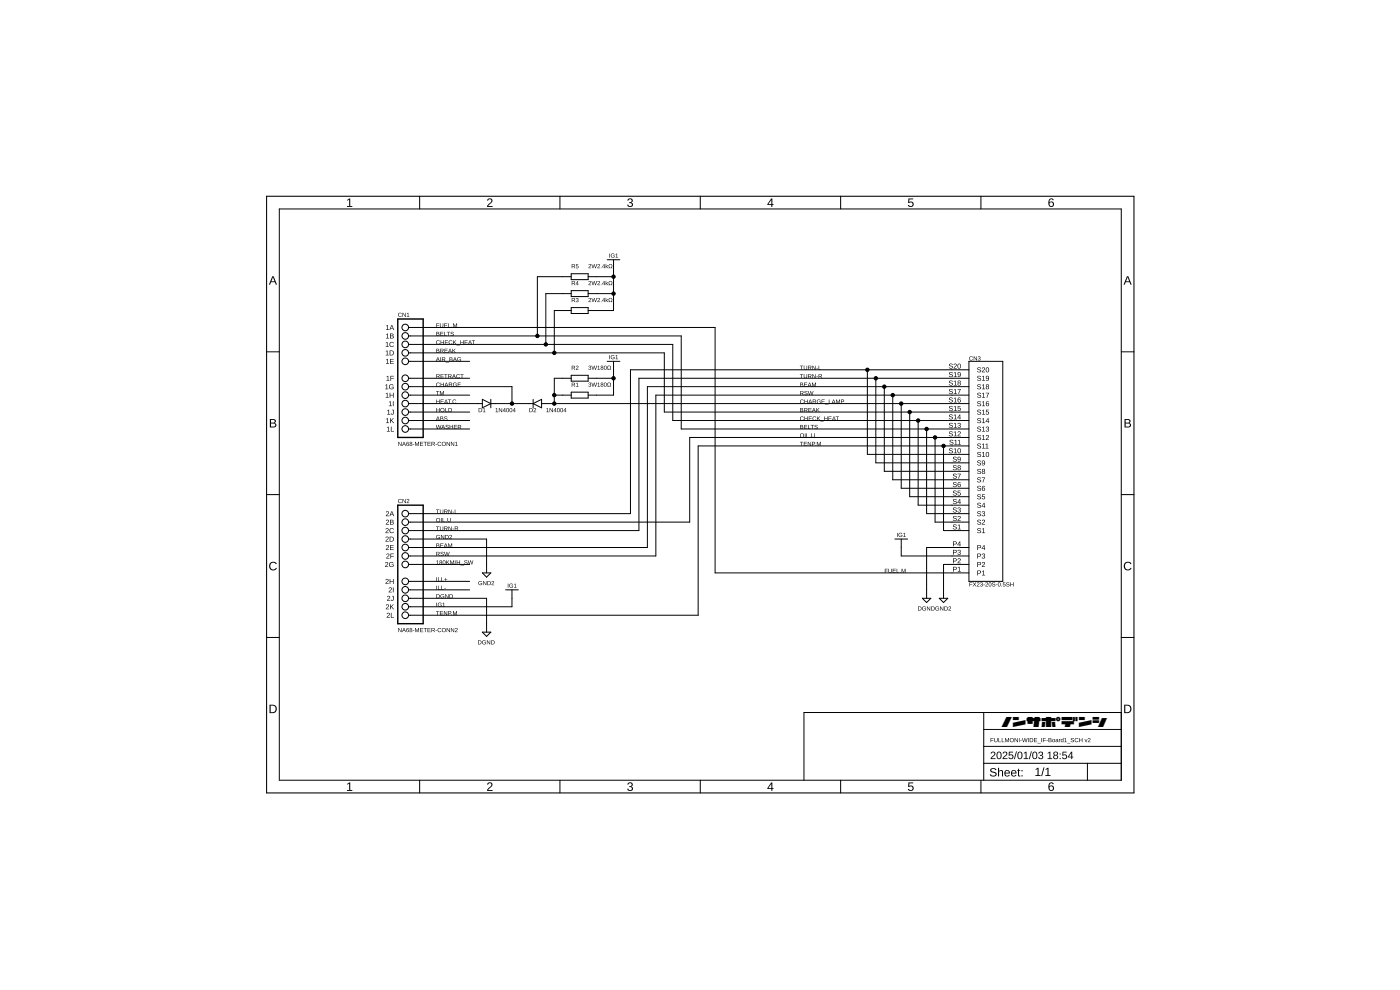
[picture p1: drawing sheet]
<?xml version="1.0" encoding="utf-8"?>
<!DOCTYPE eagle SYSTEM "eagle.dtd">
<eagle version="9.7.0">
<drawing>
<settings>
<setting alwaysvectorfont="no"/>
<setting verticaltext="up"/>
</settings>
<grid distance="0.1" unitdist="inch" unit="inch" style="lines" multiple="1" display="yes" altdistance="0.01" altunitdist="inch" altunit="inch"/>
<schematic xreflabel="%F%N/%S.%C%R" xrefpart="/%S.%C%R">
<libraries>
<library name="ECADライブラリ">
<symbols>
<symbol name="NA68-METER-CONN1" library_locally_modified="yes">
<wire x1="-6.35" y1="-17.78" x2="1.27" y2="-17.78" width="0.4064" layer="94"/>
<wire x1="1.27" y1="-17.78" x2="1.27" y2="17.78" width="0.4064" layer="94"/>
<wire x1="1.27" y1="17.78" x2="-6.35" y2="17.78" width="0.4064" layer="94"/>
<wire x1="-6.35" y1="17.78" x2="-6.35" y2="-17.78" width="0.4064" layer="94"/>
<text x="-6.35" y="18.415" size="1.27" layer="95">&gt;NAME</text>
<text x="-6.35" y="-20.32" size="1.27" layer="96">&gt;VALUE</text>
<pin name="1A" x="-2.54" y="15.24" visible="pin" length="short" direction="pas" function="dot"/>
<pin name="1B" x="-2.54" y="12.7" visible="pin" length="short" direction="pas" function="dot"/>
<pin name="1C" x="-2.54" y="10.16" visible="pin" length="short" direction="pas" function="dot"/>
<pin name="1D" x="-2.54" y="7.62" visible="pin" length="short" direction="pas" function="dot"/>
<pin name="1E" x="-2.54" y="5.08" visible="pin" length="short" direction="pas" function="dot"/>
<pin name="1F" x="-2.54" y="0" visible="pin" length="short" direction="pas" function="dot"/>
<pin name="1G" x="-2.54" y="-2.54" visible="pin" length="short" direction="pas" function="dot"/>
<pin name="1H" x="-2.54" y="-5.08" visible="pin" length="short" direction="pas" function="dot"/>
<pin name="1I" x="-2.54" y="-7.62" visible="pin" length="short" direction="pas" function="dot"/>
<pin name="1J" x="-2.54" y="-10.16" visible="pin" length="short" direction="pas" function="dot"/>
<pin name="1K" x="-2.54" y="-12.7" visible="pin" length="short" direction="pas" function="dot"/>
<pin name="1L" x="-2.54" y="-15.24" visible="pin" length="short" direction="pas" function="dot"/>
</symbol>
<symbol name="NA68-METER-CONN2" library_locally_modified="yes">
<wire x1="-6.35" y1="-17.78" x2="1.27" y2="-17.78" width="0.4064" layer="94"/>
<wire x1="1.27" y1="-17.78" x2="1.27" y2="17.78" width="0.4064" layer="94"/>
<wire x1="1.27" y1="17.78" x2="-6.35" y2="17.78" width="0.4064" layer="94"/>
<wire x1="-6.35" y1="17.78" x2="-6.35" y2="-17.78" width="0.4064" layer="94"/>
<text x="-6.35" y="18.415" size="1.27" layer="95">&gt;NAME</text>
<text x="-6.35" y="-20.32" size="1.27" layer="96">&gt;VALUE</text>
<pin name="2A" x="-2.54" y="15.24" visible="pin" length="short" direction="pas" function="dot"/>
<pin name="2B" x="-2.54" y="12.7" visible="pin" length="short" direction="pas" function="dot"/>
<pin name="2C" x="-2.54" y="10.16" visible="pin" length="short" direction="pas" function="dot"/>
<pin name="2D" x="-2.54" y="7.62" visible="pin" length="short" direction="pas" function="dot"/>
<pin name="2E" x="-2.54" y="5.08" visible="pin" length="short" direction="pas" function="dot"/>
<pin name="2F" x="-2.54" y="2.54" visible="pin" length="short" direction="pas" function="dot"/>
<pin name="2G" x="-2.54" y="0" visible="pin" length="short" direction="pas" function="dot"/>
<pin name="2H" x="-2.54" y="-5.08" visible="pin" length="short" direction="pas" function="dot"/>
<pin name="2I" x="-2.54" y="-7.62" visible="pin" length="short" direction="pas" function="dot"/>
<pin name="2J" x="-2.54" y="-10.16" visible="pin" length="short" direction="pas" function="dot"/>
<pin name="2K" x="-2.54" y="-12.7" visible="pin" length="short" direction="pas" function="dot"/>
<pin name="2L" x="-2.54" y="-15.24" visible="pin" length="short" direction="pas" function="dot"/>
</symbol>
<symbol name="FX23-20S-0.5SH" library_locally_modified="yes">
<pin name="P1" x="-5.08" y="0" length="middle"/>
<pin name="P2" x="-5.08" y="-2.54" length="middle"/>
<pin name="P3" x="-5.08" y="-5.08" length="middle"/>
<pin name="P4" x="-5.08" y="-7.62" length="middle"/>
<pin name="S1" x="-5.08" y="-12.7" length="middle"/>
<pin name="S2" x="-5.08" y="-15.24" length="middle"/>
<pin name="S3" x="-5.08" y="-17.78" length="middle"/>
<pin name="S4" x="-5.08" y="-20.32" length="middle"/>
<pin name="S5" x="-5.08" y="-22.86" length="middle"/>
<pin name="S6" x="-5.08" y="-25.4" length="middle"/>
<pin name="S7" x="-5.08" y="-27.94" length="middle"/>
<pin name="S8" x="-5.08" y="-30.48" length="middle"/>
<pin name="S9" x="-5.08" y="-33.02" length="middle"/>
<pin name="S10" x="-5.08" y="-35.56" length="middle"/>
<pin name="S11" x="-5.08" y="-38.1" length="middle"/>
<pin name="S12" x="-5.08" y="-40.64" length="middle"/>
<pin name="S13" x="-5.08" y="-43.18" length="middle"/>
<pin name="S14" x="-5.08" y="-45.72" length="middle"/>
<pin name="S15" x="-5.08" y="-48.26" length="middle"/>
<pin name="S16" x="-5.08" y="-50.8" length="middle"/>
<pin name="S17" x="-5.08" y="-53.34" length="middle"/>
<pin name="S18" x="-5.08" y="-55.88" length="middle"/>
<pin name="S19" x="-5.08" y="-58.42" length="middle"/>
<pin name="S20" x="-5.08" y="-60.96" length="middle"/>
<wire x1="0" y1="2.54" x2="10.16" y2="2.54" width="0.2" layer="94"/>
<wire x1="10.16" y1="2.54" x2="10.16" y2="-63.5" width="0.2" layer="94"/>
<wire x1="10.16" y1="-63.5" x2="0" y2="-63.5" width="0.2" layer="94"/>
<wire x1="0" y1="-63.5" x2="0" y2="2.54" width="0.2" layer="94"/>
<text x="0" y="2.794" size="1.27" layer="95">&gt;NAME</text>
<text x="0" y="-65.024" size="1.27" layer="96">&gt;VALUE</text>
</symbol>
<symbol name="D" locally_modified="yes" library_locally_modified="yes">
<wire x1="-1.27" y1="-1.27" x2="1.27" y2="0" width="0.254" layer="94"/>
<wire x1="1.27" y1="0" x2="-1.27" y2="1.27" width="0.254" layer="94"/>
<wire x1="1.27" y1="1.27" x2="1.27" y2="0" width="0.254" layer="94"/>
<wire x1="-1.27" y1="1.27" x2="-1.27" y2="0" width="0.254" layer="94"/>
<wire x1="-1.27" y1="0" x2="-1.27" y2="-1.27" width="0.254" layer="94"/>
<wire x1="1.27" y1="0" x2="1.27" y2="-1.27" width="0.254" layer="94"/>
<wire x1="-1.27" y1="0" x2="-2.54" y2="0" width="0.254" layer="94"/>
<wire x1="2.54" y1="0" x2="1.27" y2="0" width="0.254" layer="94"/>
<text x="2.54" y="0.4826" size="1.27" layer="95">&gt;NAME</text>
<text x="2.54" y="-2.3114" size="1.27" layer="96">&gt;VALUE</text>
<pin name="A" x="-2.54" y="0" visible="off" length="point" direction="pas"/>
<pin name="C" x="2.54" y="0" visible="off" length="point" direction="pas" rot="R180"/>
</symbol>
<symbol name="R-EU" library_locally_modified="yes">
<wire x1="-2.54" y1="-0.889" x2="2.54" y2="-0.889" width="0.254" layer="94"/>
<wire x1="2.54" y1="0.889" x2="-2.54" y2="0.889" width="0.254" layer="94"/>
<wire x1="2.54" y1="-0.889" x2="2.54" y2="0.889" width="0.254" layer="94"/>
<wire x1="-2.54" y1="-0.889" x2="-2.54" y2="0.889" width="0.254" layer="94"/>
<text x="-3.81" y="1.4986" size="1.27" layer="95">&gt;NAME</text>
<text x="-3.81" y="-3.302" size="1.27" layer="96">&gt;VALUE</text>
<pin name="2" x="5.08" y="0" visible="off" length="short" direction="pas" swaplevel="1" rot="R180"/>
<pin name="1" x="-5.08" y="0" visible="off" length="short" direction="pas" swaplevel="1"/>
</symbol>
<symbol name="GND2" library_locally_modified="yes">
<wire x1="-1.27" y1="0" x2="1.27" y2="0" width="0.254" layer="94"/>
<wire x1="1.27" y1="0" x2="0" y2="-1.27" width="0.254" layer="94"/>
<wire x1="0" y1="-1.27" x2="-1.27" y2="0" width="0.254" layer="94"/>
<text x="-0.127" y="-3.683" size="1.778" layer="96" align="bottom-center">&gt;VALUE</text>
<pin name="GND2" x="0" y="2.54" visible="off" length="short" direction="sup" rot="R270"/>
</symbol>
<symbol name="IG1">
<wire x1="-1.905" y1="0" x2="1.905" y2="0" width="0.254" layer="94"/>
<text x="0" y="0.635" size="1.27" layer="96" align="bottom-center">IG1</text>
<pin name="IG1" x="0" y="-2.54" visible="off" length="short" direction="sup" rot="R90"/>
</symbol>
<symbol name="A4L-LOC" library_locally_modified="yes">
<wire x1="256.54" y1="3.81" x2="256.54" y2="8.89" width="0.1016" layer="94"/>
<wire x1="256.54" y1="8.89" x2="256.54" y2="13.97" width="0.1016" layer="94"/>
<wire x1="256.54" y1="13.97" x2="256.54" y2="19.05" width="0.1016" layer="94"/>
<wire x1="256.54" y1="19.05" x2="256.54" y2="24.13" width="0.1016" layer="94"/>
<wire x1="161.29" y1="3.81" x2="161.29" y2="24.13" width="0.1016" layer="94"/>
<wire x1="161.29" y1="24.13" x2="215.265" y2="24.13" width="0.1016" layer="94"/>
<wire x1="215.265" y1="24.13" x2="256.54" y2="24.13" width="0.1016" layer="94"/>
<wire x1="246.38" y1="3.81" x2="246.38" y2="8.89" width="0.1016" layer="94"/>
<wire x1="246.38" y1="8.89" x2="256.54" y2="8.89" width="0.1016" layer="94"/>
<wire x1="246.38" y1="8.89" x2="215.265" y2="8.89" width="0.1016" layer="94"/>
<wire x1="215.265" y1="8.89" x2="215.265" y2="3.81" width="0.1016" layer="94"/>
<wire x1="215.265" y1="8.89" x2="215.265" y2="13.97" width="0.1016" layer="94"/>
<wire x1="215.265" y1="13.97" x2="256.54" y2="13.97" width="0.1016" layer="94"/>
<wire x1="215.265" y1="13.97" x2="215.265" y2="19.05" width="0.1016" layer="94"/>
<wire x1="215.265" y1="19.05" x2="256.54" y2="19.05" width="0.1016" layer="94"/>
<wire x1="215.265" y1="19.05" x2="215.265" y2="24.13" width="0.1016" layer="94"/>
<text x="217.17" y="15.24" size="1.27" layer="94">&gt;DRAWING_NAME</text>
<text x="217.17" y="10.16" size="2.286" layer="94">&gt;LAST_DATE_TIME</text>
<text x="230.505" y="5.08" size="2.54" layer="94">&gt;SHEET</text>
<text x="216.916" y="4.953" size="2.54" layer="94">Sheet:</text>
<frame x1="0" y1="0" x2="260.35" y2="179.07" columns="6" rows="4" layer="94"/>
<text x="220.472" y="19.812" size="2.54" layer="94" font="custom" fontFamily="AstroZKtA">kyxMWyd</text>
</symbol>
<symbol name="RLFXSJ" locally_modified="yes" library_locally_modified="yes">
<wire x1="-2.54" y1="-0.889" x2="2.54" y2="-0.889" width="0.254" layer="94"/>
<wire x1="2.54" y1="0.889" x2="-2.54" y2="0.889" width="0.254" layer="94"/>
<wire x1="2.54" y1="-0.889" x2="2.54" y2="0.889" width="0.254" layer="94"/>
<wire x1="-2.54" y1="-0.889" x2="-2.54" y2="0.889" width="0.254" layer="94"/>
<text x="-3.81" y="1.4986" size="1.27" layer="95">&gt;NAME</text>
<text x="-3.81" y="-3.302" size="1.27" layer="96">&gt;VALUE</text>
<pin name="2" x="5.08" y="0" visible="off" length="short" direction="pas" swaplevel="1" rot="R180"/>
<pin name="1" x="-5.08" y="0" visible="off" length="short" direction="pas" swaplevel="1"/>
</symbol>
</symbols>
<devicesets>
<deviceset name="NA68-METER-CONN1" locally_modified="yes" prefix="CN" library_locally_modified="yes">
<gates>
<gate name="G$1" symbol="NA68-METER-CONN1" x="0" y="0"/>
</gates>
<devices>
<device name="" package="NA68-METER-CONN1">
<connects>
<connect gate="G$1" pin="1A" pad="P$1"/>
<connect gate="G$1" pin="1B" pad="P$2"/>
<connect gate="G$1" pin="1C" pad="P$3"/>
<connect gate="G$1" pin="1D" pad="P$4"/>
<connect gate="G$1" pin="1E" pad="P$5"/>
<connect gate="G$1" pin="1F" pad="P$6"/>
<connect gate="G$1" pin="1G" pad="P$7"/>
<connect gate="G$1" pin="1H" pad="P$8"/>
<connect gate="G$1" pin="1I" pad="P$9"/>
<connect gate="G$1" pin="1J" pad="P$10"/>
<connect gate="G$1" pin="1K" pad="P$11"/>
<connect gate="G$1" pin="1L" pad="P$12"/>
</connects>
<package3dinstances>
<package3dinstance package3d_urn="urn:adsk.eagle:package:43287409/2"/>
</package3dinstances>
<technologies>
<technology name=""/>
</technologies>
</device>
</devices>
</deviceset>
<deviceset name="NA68-METER-CONN2" prefix="CN" uservalue="yes" library_locally_modified="yes">
<gates>
<gate name="G$1" symbol="NA68-METER-CONN2" x="2.54" y="-17.78"/>
</gates>
<devices>
<device name="" package="NA68-METER-CONN2">
<connects>
<connect gate="G$1" pin="2A" pad="P$1"/>
<connect gate="G$1" pin="2B" pad="P$2"/>
<connect gate="G$1" pin="2C" pad="P$3"/>
<connect gate="G$1" pin="2D" pad="P$4"/>
<connect gate="G$1" pin="2E" pad="P$5"/>
<connect gate="G$1" pin="2F" pad="P$6"/>
<connect gate="G$1" pin="2G" pad="P$7"/>
<connect gate="G$1" pin="2H" pad="P$8"/>
<connect gate="G$1" pin="2I" pad="P$9"/>
<connect gate="G$1" pin="2J" pad="P$10"/>
<connect gate="G$1" pin="2K" pad="P$11"/>
<connect gate="G$1" pin="2L" pad="P$12"/>
</connects>
<package3dinstances>
<package3dinstance package3d_urn="urn:adsk.eagle:package:43287405/2"/>
</package3dinstances>
<technologies>
<technology name=""/>
</technologies>
</device>
</devices>
</deviceset>
<deviceset name="FX23-20S-0.5SH" prefix="CN" library_locally_modified="yes">
<gates>
<gate name="G$1" symbol="FX23-20S-0.5SH" x="0" y="0"/>
</gates>
<devices>
<device name="" package="FX23-20S-0.5SH">
<connects>
<connect gate="G$1" pin="P1" pad="P1"/>
<connect gate="G$1" pin="P2" pad="P2"/>
<connect gate="G$1" pin="P3" pad="P3"/>
<connect gate="G$1" pin="P4" pad="P4"/>
<connect gate="G$1" pin="S1" pad="S1"/>
<connect gate="G$1" pin="S10" pad="S10"/>
<connect gate="G$1" pin="S11" pad="S11"/>
<connect gate="G$1" pin="S12" pad="S12"/>
<connect gate="G$1" pin="S13" pad="S13"/>
<connect gate="G$1" pin="S14" pad="S14"/>
<connect gate="G$1" pin="S15" pad="S15"/>
<connect gate="G$1" pin="S16" pad="S16"/>
<connect gate="G$1" pin="S17" pad="S17"/>
<connect gate="G$1" pin="S18" pad="S18"/>
<connect gate="G$1" pin="S19" pad="S19"/>
<connect gate="G$1" pin="S2" pad="S2"/>
<connect gate="G$1" pin="S20" pad="S20"/>
<connect gate="G$1" pin="S3" pad="S3"/>
<connect gate="G$1" pin="S4" pad="S4"/>
<connect gate="G$1" pin="S5" pad="S5"/>
<connect gate="G$1" pin="S6" pad="S6"/>
<connect gate="G$1" pin="S7" pad="S7"/>
<connect gate="G$1" pin="S8" pad="S8"/>
<connect gate="G$1" pin="S9" pad="S9"/>
</connects>
<technologies>
<technology name=""/>
</technologies>
</device>
</devices>
</deviceset>
<deviceset name="1N4004" prefix="D" library_locally_modified="yes">
<gates>
<gate name="1" symbol="D" x="0" y="0"/>
</gates>
<devices>
<device name="" package="DO41-10">
<connects>
<connect gate="1" pin="A" pad="A"/>
<connect gate="1" pin="C" pad="C"/>
</connects>
<package3dinstances>
<package3dinstance package3d_urn="urn:adsk.eagle:package:43287396/2"/>
</package3dinstances>
<technologies>
<technology name="">
<attribute name="POPULARITY" value="82" constant="no"/>
</technology>
</technologies>
</device>
</devices>
</deviceset>
<deviceset name="R-EU_" prefix="R" uservalue="yes" library_locally_modified="yes">
<gates>
<gate name="G$1" symbol="R-EU" x="0" y="0"/>
</gates>
<devices>
<device name="0617/17" package="0617/17">
<connects>
<connect gate="G$1" pin="1" pad="1"/>
<connect gate="G$1" pin="2" pad="2"/>
</connects>
<package3dinstances>
<package3dinstance package3d_urn="urn:adsk.eagle:package:43533064/1"/>
</package3dinstances>
<technologies>
<technology name="">
<attribute name="POPULARITY" value="0" constant="no"/>
<attribute name="SPICEPREFIX" value="R" constant="no"/>
</technology>
</technologies>
</device>
</devices>
<spice>
<pinmapping spiceprefix="R">
<pinmap gate="G$1" pin="1" pinorder="1"/>
<pinmap gate="G$1" pin="2" pinorder="2"/>
</pinmapping>
</spice>
</deviceset>
<deviceset name="GND2" prefix="SUPPLY" uservalue="yes" library_locally_modified="yes">
<gates>
<gate name="G$2" symbol="GND2" x="0" y="0"/>
</gates>
<devices>
<device name="">
<technologies>
<technology name="">
<attribute name="CATEGORY" value="Supply" constant="no"/>
<attribute name="VALUE" value="DGND" constant="no"/>
</technology>
</technologies>
</device>
</devices>
</deviceset>
<deviceset name="IG1" prefix="SUPPLY">
<gates>
<gate name="G$2" symbol="IG1" x="0" y="2.54"/>
</gates>
<devices>
<device name="">
<technologies>
<technology name="">
<attribute name="CATEGORY" value="Supply" constant="no"/>
<attribute name="VALUE" value="+V" constant="no"/>
</technology>
</technologies>
</device>
</devices>
</deviceset>
<deviceset name="A4L-LOC" prefix="FRAME" uservalue="yes" library_locally_modified="yes">
<gates>
<gate name="G$1" symbol="A4L-LOC" x="0" y="0"/>
</gates>
<devices>
<device name="">
<technologies>
<technology name=""/>
</technologies>
</device>
</devices>
</deviceset>
<deviceset name="RLF2SJ" prefix="R" library_locally_modified="yes">
<gates>
<gate name="G$1" symbol="RLFXSJ" x="0" y="0"/>
</gates>
<devices>
<device name="" package="RLF2SJ">
<connects>
<connect gate="G$1" pin="1" pad="1"/>
<connect gate="G$1" pin="2" pad="2"/>
</connects>
<package3dinstances>
<package3dinstance package3d_urn="urn:adsk.eagle:package:43529556/2"/>
</package3dinstances>
<technologies>
<technology name=""/>
</technologies>
</device>
</devices>
</deviceset>
</devicesets>
</library>
<library name="Power_Symbols">
<symbols>
<symbol name="DGND">
<wire x1="-1.27" y1="0" x2="1.27" y2="0" width="0.254" layer="94"/>
<wire x1="1.27" y1="0" x2="0" y2="-1.27" width="0.254" layer="94"/>
<wire x1="0" y1="-1.27" x2="-1.27" y2="0" width="0.254" layer="94"/>
<text x="-0.127" y="-3.683" size="1.778" layer="96" align="bottom-center">&gt;VALUE</text>
<pin name="DGND" x="0" y="2.54" visible="off" length="short" direction="sup" rot="R270"/>
</symbol>
</symbols>
<devicesets>
<deviceset name="DGND" prefix="SUPPLY" uservalue="yes">
<gates>
<gate name="G$1" symbol="DGND" x="0" y="0"/>
</gates>
<devices>
<device name="">
<technologies>
<technology name="">
<attribute name="CATEGORY" value="Supply" constant="no"/>
<attribute name="VALUE" value="DGND" constant="no"/>
</technology>
</technologies>
</device>
</devices>
</deviceset>
</devicesets>
</library>
</libraries>
<attributes>
</attributes>
<variantdefs>
</variantdefs>
<classes>
<class number="0" name="default" width="0" drill="0">
</class>
</classes>
<parts>
<part name="CN1" library="ECADライブラリ" deviceset="NA68-METER-CONN1" device="" package3d_urn="urn:adsk.eagle:package:43287409/2"/>
<part name="CN2" library="ECADライブラリ" deviceset="NA68-METER-CONN2" device="" package3d_urn="urn:adsk.eagle:package:43287405/2" value="NA68-METER-CONN2"/>
<part name="CN3" library="ECADライブラリ" deviceset="FX23-20S-0.5SH" device=""/>
<part name="D1" library="ECADライブラリ" deviceset="1N4004" device="" package3d_urn="urn:adsk.eagle:package:43287396/2"/>
<part name="D2" library="ECADライブラリ" deviceset="1N4004" device="" package3d_urn="urn:adsk.eagle:package:43287396/2"/>
<part name="R1" library="ECADライブラリ" deviceset="R-EU_" device="0617/17" package3d_urn="urn:adsk.eagle:package:43533064/1" value="3W180Ω"/>
<part name="R2" library="ECADライブラリ" deviceset="R-EU_" device="0617/17" package3d_urn="urn:adsk.eagle:package:43533064/1" value="3W180Ω"/>
<part name="SUPPLY22" library="Power_Symbols" deviceset="DGND" device="" value="DGND"/>
<part name="SUPPLY1" library="ECADライブラリ" deviceset="GND2" device="" value="GND2"/>
<part name="SUPPLY2" library="Power_Symbols" deviceset="DGND" device="" value="DGND"/>
<part name="SUPPLY3" library="ECADライブラリ" deviceset="GND2" device="" value="GND2"/>
<part name="SUPPLY4" library="ECADライブラリ" deviceset="IG1" device="" value="+V"/>
<part name="SUPPLY5" library="ECADライブラリ" deviceset="IG1" device="" value="+V"/>
<part name="SUPPLY6" library="ECADライブラリ" deviceset="IG1" device="" value="+V"/>
<part name="FRAME1" library="ECADライブラリ" deviceset="A4L-LOC" device=""/>
<part name="R3" library="ECADライブラリ" deviceset="RLF2SJ" device="" package3d_urn="urn:adsk.eagle:package:43529556/2" value="2W2.4kΩ"/>
<part name="R4" library="ECADライブラリ" deviceset="RLF2SJ" device="" package3d_urn="urn:adsk.eagle:package:43529556/2" value="2W2.4kΩ"/>
<part name="R5" library="ECADライブラリ" deviceset="RLF2SJ" device="" package3d_urn="urn:adsk.eagle:package:43529556/2" value="2W2.4kΩ"/>
<part name="SUPPLY7" library="ECADライブラリ" deviceset="IG1" device="" value="+V"/>
</parts>
<sheets>
<sheet>
<plain>
</plain>
<instances>
<instance part="CN1" gate="G$1" x="40.64" y="124.46" smashed="yes" rot="MR0">
<attribute name="NAME" x="39.37" y="142.875" size="1.27" layer="95"/>
<attribute name="VALUE" x="39.37" y="104.14" size="1.27" layer="96"/>
</instance>
<instance part="CN2" gate="G$1" x="40.64" y="68.58" smashed="yes" rot="MR0">
<attribute name="NAME" x="39.37" y="86.995" size="1.27" layer="95"/>
<attribute name="VALUE" x="39.37" y="48.26" size="1.27" layer="96"/>
</instance>
<instance part="CN3" gate="G$1" x="210.82" y="66.04" smashed="yes" rot="MR180">
<attribute name="NAME" x="210.82" y="129.794" size="1.27" layer="95"/>
<attribute name="VALUE" x="210.82" y="61.976" size="1.27" layer="96"/>
</instance>
<instance part="D1" gate="1" x="66.04" y="116.84" smashed="yes" rot="MR180">
<attribute name="NAME" x="63.5" y="114.2746" size="1.27" layer="95"/>
<attribute name="VALUE" x="68.58" y="114.2746" size="1.27" layer="96"/>
</instance>
<instance part="D2" gate="1" x="81.28" y="116.84" smashed="yes" rot="MR0">
<attribute name="NAME" x="78.74" y="114.2746" size="1.27" layer="95"/>
<attribute name="VALUE" x="83.82" y="114.2746" size="1.27" layer="96"/>
</instance>
<instance part="R1" gate="G$1" x="93.98" y="119.38" smashed="yes" rot="MR180">
<attribute name="NAME" x="91.44" y="121.8946" size="1.27" layer="95"/>
<attribute name="VALUE" x="96.52" y="121.92" size="1.27" layer="96"/>
</instance>
<instance part="R2" gate="G$1" x="93.98" y="124.46" smashed="yes" rot="MR180">
<attribute name="NAME" x="91.44" y="126.9746" size="1.27" layer="95"/>
<attribute name="VALUE" x="96.52" y="127" size="1.27" layer="96"/>
</instance>
<instance part="SUPPLY22" gate="G$1" x="66.04" y="48.26" smashed="yes">
<attribute name="VALUE" x="65.913" y="44.577" size="1.27" layer="96" align="bottom-center"/>
</instance>
<instance part="SUPPLY1" gate="G$2" x="66.04" y="66.04" smashed="yes">
<attribute name="VALUE" x="65.913" y="62.357" size="1.27" layer="96" align="bottom-center"/>
</instance>
<instance part="SUPPLY2" gate="G$1" x="198.12" y="58.42" smashed="yes">
<attribute name="VALUE" x="197.993" y="54.737" size="1.27" layer="96" align="bottom-center"/>
</instance>
<instance part="SUPPLY3" gate="G$2" x="203.2" y="58.42" smashed="yes">
<attribute name="VALUE" x="203.073" y="54.737" size="1.27" layer="96" align="bottom-center"/>
</instance>
<instance part="SUPPLY4" gate="G$2" x="190.5" y="76.2" smashed="yes"/>
<instance part="SUPPLY5" gate="G$2" x="73.66" y="60.96" smashed="yes"/>
<instance part="SUPPLY6" gate="G$2" x="104.14" y="129.54" smashed="yes"/>
<instance part="FRAME1" gate="G$1" x="0" y="0" smashed="yes">
<attribute name="DRAWING_NAME" x="217.17" y="15.24" size="1.27" layer="94"/>
<attribute name="LAST_DATE_TIME" x="217.17" y="10.16" size="2.286" layer="94"/>
<attribute name="SHEET" x="230.505" y="5.08" size="2.54" layer="94"/>
</instance>
<instance part="R3" gate="G$1" x="93.98" y="144.78" smashed="yes">
<attribute name="NAME" x="91.44" y="147.2946" size="1.27" layer="95"/>
<attribute name="VALUE" x="96.52" y="147.32" size="1.27" layer="96"/>
</instance>
<instance part="R4" gate="G$1" x="93.98" y="149.86" smashed="yes">
<attribute name="NAME" x="91.44" y="152.3746" size="1.27" layer="95"/>
<attribute name="VALUE" x="96.52" y="152.4" size="1.27" layer="96"/>
</instance>
<instance part="R5" gate="G$1" x="93.98" y="154.94" smashed="yes">
<attribute name="NAME" x="91.44" y="157.4546" size="1.27" layer="95"/>
<attribute name="VALUE" x="96.52" y="157.48" size="1.27" layer="96"/>
</instance>
<instance part="SUPPLY7" gate="G$2" x="104.14" y="160.02" smashed="yes"/>
</instances>
<busses>
</busses>
<nets>
<net name="TURN-L" class="0">
<segment>
<label x="50.8" y="83.82" size="1.27" layer="95"/>
<wire x1="43.18" y1="83.82" x2="109.22" y2="83.82" width="0.1524" layer="91"/>
<wire x1="109.22" y1="83.82" x2="109.22" y2="127" width="0.1524" layer="91"/>
<wire x1="180.34" y1="101.6" x2="180.34" y2="127" width="0.1524" layer="91"/>
<wire x1="109.22" y1="127" x2="180.34" y2="127" width="0.1524" layer="91"/>
<wire x1="180.34" y1="127" x2="205.74" y2="127" width="0.1524" layer="91"/>
<wire x1="205.74" y1="101.6" x2="180.34" y2="101.6" width="0.1524" layer="91"/>
<pinref part="CN2" gate="G$1" pin="2A"/>
<label x="160.02" y="127" size="1.27" layer="95"/>
<junction x="180.34" y="127"/>
<pinref part="CN3" gate="G$1" pin="S10"/>
<pinref part="CN3" gate="G$1" pin="S20"/>
</segment>
</net>
<net name="TURN-R" class="0">
<segment>
<label x="50.8" y="78.74" size="1.27" layer="95"/>
<wire x1="43.18" y1="78.74" x2="111.76" y2="78.74" width="0.1524" layer="91"/>
<wire x1="111.76" y1="78.74" x2="111.76" y2="124.46" width="0.1524" layer="91"/>
<wire x1="182.88" y1="99.06" x2="182.88" y2="124.46" width="0.1524" layer="91"/>
<wire x1="111.76" y1="124.46" x2="182.88" y2="124.46" width="0.1524" layer="91"/>
<wire x1="182.88" y1="124.46" x2="205.74" y2="124.46" width="0.1524" layer="91"/>
<wire x1="205.74" y1="99.06" x2="182.88" y2="99.06" width="0.1524" layer="91"/>
<pinref part="CN2" gate="G$1" pin="2C"/>
<label x="160.02" y="124.46" size="1.27" layer="95"/>
<junction x="182.88" y="124.46"/>
<pinref part="CN3" gate="G$1" pin="S9"/>
<pinref part="CN3" gate="G$1" pin="S19"/>
</segment>
</net>
<net name="BEAM" class="0">
<segment>
<label x="50.8" y="73.66" size="1.27" layer="95"/>
<wire x1="43.18" y1="73.66" x2="114.3" y2="73.66" width="0.1524" layer="91"/>
<wire x1="114.3" y1="73.66" x2="114.3" y2="121.92" width="0.1524" layer="91"/>
<wire x1="185.42" y1="96.52" x2="185.42" y2="121.92" width="0.1524" layer="91"/>
<wire x1="114.3" y1="121.92" x2="185.42" y2="121.92" width="0.1524" layer="91"/>
<wire x1="185.42" y1="121.92" x2="205.74" y2="121.92" width="0.1524" layer="91"/>
<wire x1="205.74" y1="96.52" x2="185.42" y2="96.52" width="0.1524" layer="91"/>
<pinref part="CN2" gate="G$1" pin="2E"/>
<label x="160.02" y="121.92" size="1.27" layer="95"/>
<junction x="185.42" y="121.92"/>
<pinref part="CN3" gate="G$1" pin="S8"/>
<pinref part="CN3" gate="G$1" pin="S18"/>
</segment>
</net>
<net name="GND2" class="0">
<segment>
<wire x1="203.2" y1="68.58" x2="205.74" y2="68.58" width="0.1524" layer="91"/>
<pinref part="SUPPLY3" gate="G$2" pin="GND2"/>
<wire x1="203.2" y1="60.96" x2="203.2" y2="68.58" width="0.1524" layer="91"/>
<pinref part="CN3" gate="G$1" pin="P2"/>
</segment>
<segment>
<wire x1="43.18" y1="76.2" x2="66.04" y2="76.2" width="0.1524" layer="91"/>
<wire x1="66.04" y1="76.2" x2="66.04" y2="68.58" width="0.1524" layer="91"/>
<pinref part="CN2" gate="G$1" pin="2D"/>
<pinref part="SUPPLY1" gate="G$2" pin="GND2"/>
<label x="50.8" y="76.2" size="1.27" layer="95"/>
</segment>
</net>
<net name="OIL.U" class="0">
<segment>
<label x="50.8" y="81.28" size="1.27" layer="95"/>
<wire x1="43.18" y1="81.28" x2="127" y2="81.28" width="0.1524" layer="91"/>
<wire x1="127" y1="81.28" x2="127" y2="106.68" width="0.1524" layer="91"/>
<wire x1="200.66" y1="81.28" x2="200.66" y2="106.68" width="0.1524" layer="91"/>
<wire x1="200.66" y1="106.68" x2="205.74" y2="106.68" width="0.1524" layer="91"/>
<wire x1="127" y1="106.68" x2="200.66" y2="106.68" width="0.1524" layer="91"/>
<wire x1="200.66" y1="81.28" x2="205.74" y2="81.28" width="0.1524" layer="91"/>
<pinref part="CN2" gate="G$1" pin="2B"/>
<label x="160.02" y="106.68" size="1.27" layer="95"/>
<junction x="200.66" y="106.68"/>
<pinref part="CN3" gate="G$1" pin="S2"/>
<pinref part="CN3" gate="G$1" pin="S12"/>
</segment>
</net>
<net name="RSW" class="0">
<segment>
<label x="50.8" y="71.12" size="1.27" layer="95"/>
<wire x1="43.18" y1="71.12" x2="116.84" y2="71.12" width="0.1524" layer="91"/>
<wire x1="116.84" y1="71.12" x2="116.84" y2="119.38" width="0.1524" layer="91"/>
<wire x1="187.96" y1="93.98" x2="187.96" y2="119.38" width="0.1524" layer="91"/>
<wire x1="116.84" y1="119.38" x2="187.96" y2="119.38" width="0.1524" layer="91"/>
<wire x1="187.96" y1="119.38" x2="205.74" y2="119.38" width="0.1524" layer="91"/>
<wire x1="187.96" y1="93.98" x2="205.74" y2="93.98" width="0.1524" layer="91"/>
<pinref part="CN2" gate="G$1" pin="2F"/>
<label x="160.02" y="119.38" size="1.27" layer="95"/>
<junction x="187.96" y="119.38"/>
<pinref part="CN3" gate="G$1" pin="S7"/>
<pinref part="CN3" gate="G$1" pin="S17"/>
</segment>
</net>
<net name="180KM/H_SW" class="0">
<segment>
<wire x1="43.18" y1="68.58" x2="60.96" y2="68.58" width="0.1524" layer="91"/>
<label x="50.8" y="68.58" size="1.27" layer="95"/>
<pinref part="CN2" gate="G$1" pin="2G"/>
</segment>
</net>
<net name="ILL+" class="0">
<segment>
<label x="50.8" y="63.5" size="1.27" layer="95"/>
<wire x1="43.18" y1="63.5" x2="60.96" y2="63.5" width="0.1524" layer="91"/>
<pinref part="CN2" gate="G$1" pin="2H"/>
</segment>
</net>
<net name="ILL-" class="0">
<segment>
<label x="50.8" y="60.96" size="1.27" layer="95"/>
<wire x1="43.18" y1="60.96" x2="60.96" y2="60.96" width="0.1524" layer="91"/>
<pinref part="CN2" gate="G$1" pin="2I"/>
</segment>
</net>
<net name="TENP.M" class="0">
<segment>
<label x="50.8" y="53.34" size="1.27" layer="95"/>
<wire x1="43.18" y1="53.34" x2="129.54" y2="53.34" width="0.1524" layer="91"/>
<wire x1="129.54" y1="53.34" x2="129.54" y2="104.14" width="0.1524" layer="91"/>
<wire x1="203.2" y1="78.74" x2="203.2" y2="104.14" width="0.1524" layer="91"/>
<wire x1="203.2" y1="104.14" x2="205.74" y2="104.14" width="0.1524" layer="91"/>
<wire x1="129.54" y1="104.14" x2="203.2" y2="104.14" width="0.1524" layer="91"/>
<wire x1="203.2" y1="78.74" x2="205.74" y2="78.74" width="0.1524" layer="91"/>
<pinref part="CN2" gate="G$1" pin="2L"/>
<label x="160.02" y="104.14" size="1.27" layer="95"/>
<junction x="203.2" y="104.14"/>
<pinref part="CN3" gate="G$1" pin="S1"/>
<pinref part="CN3" gate="G$1" pin="S11"/>
</segment>
</net>
<net name="DGND" class="0">
<segment>
<wire x1="198.12" y1="73.66" x2="205.74" y2="73.66" width="0.1524" layer="91"/>
<pinref part="SUPPLY2" gate="G$1" pin="DGND"/>
<wire x1="198.12" y1="60.96" x2="198.12" y2="73.66" width="0.1524" layer="91"/>
<pinref part="CN3" gate="G$1" pin="P4"/>
</segment>
<segment>
<wire x1="43.18" y1="58.42" x2="66.04" y2="58.42" width="0.1524" layer="91"/>
<wire x1="66.04" y1="58.42" x2="66.04" y2="50.8" width="0.1524" layer="91"/>
<pinref part="CN2" gate="G$1" pin="2J"/>
<pinref part="SUPPLY22" gate="G$1" pin="DGND"/>
<label x="50.8" y="58.42" size="1.27" layer="95"/>
</segment>
</net>
<net name="FUEL.M" class="0">
<segment>
<label x="50.8" y="139.7" size="1.27" layer="95"/>
<wire x1="43.18" y1="139.7" x2="134.62" y2="139.7" width="0.1524" layer="91"/>
<wire x1="134.62" y1="139.7" x2="134.62" y2="66.04" width="0.1524" layer="91"/>
<wire x1="134.62" y1="66.04" x2="205.74" y2="66.04" width="0.1524" layer="91"/>
<pinref part="CN1" gate="G$1" pin="1A"/>
<label x="185.42" y="66.04" size="1.27" layer="95"/>
<pinref part="CN3" gate="G$1" pin="P1"/>
</segment>
</net>
<net name="BELTS" class="0">
<segment>
<label x="50.8" y="137.16" size="1.27" layer="95"/>
<wire x1="43.18" y1="137.16" x2="81.28" y2="137.16" width="0.1524" layer="91"/>
<wire x1="81.28" y1="137.16" x2="124.46" y2="137.16" width="0.1524" layer="91"/>
<wire x1="124.46" y1="137.16" x2="124.46" y2="109.22" width="0.1524" layer="91"/>
<wire x1="124.46" y1="109.22" x2="198.12" y2="109.22" width="0.1524" layer="91"/>
<wire x1="198.12" y1="109.22" x2="205.74" y2="109.22" width="0.1524" layer="91"/>
<wire x1="198.12" y1="109.22" x2="198.12" y2="83.82" width="0.1524" layer="91"/>
<wire x1="198.12" y1="83.82" x2="205.74" y2="83.82" width="0.1524" layer="91"/>
<pinref part="CN1" gate="G$1" pin="1B"/>
<label x="160.02" y="109.22" size="1.27" layer="95"/>
<junction x="198.12" y="109.22"/>
<pinref part="CN3" gate="G$1" pin="S3"/>
<pinref part="CN3" gate="G$1" pin="S13"/>
<pinref part="R5" gate="G$1" pin="1"/>
<wire x1="88.9" y1="154.94" x2="81.28" y2="154.94" width="0.1524" layer="91"/>
<wire x1="81.28" y1="154.94" x2="81.28" y2="137.16" width="0.1524" layer="91"/>
<junction x="81.28" y="137.16"/>
</segment>
</net>
<net name="CHECK_HEAT" class="0">
<segment>
<label x="50.8" y="134.62" size="1.27" layer="95"/>
<wire x1="43.18" y1="134.62" x2="83.82" y2="134.62" width="0.1524" layer="91"/>
<wire x1="83.82" y1="134.62" x2="121.92" y2="134.62" width="0.1524" layer="91"/>
<wire x1="121.92" y1="134.62" x2="121.92" y2="111.76" width="0.1524" layer="91"/>
<wire x1="121.92" y1="111.76" x2="195.58" y2="111.76" width="0.1524" layer="91"/>
<wire x1="195.58" y1="111.76" x2="205.74" y2="111.76" width="0.1524" layer="91"/>
<wire x1="195.58" y1="111.76" x2="195.58" y2="86.36" width="0.1524" layer="91"/>
<wire x1="195.58" y1="86.36" x2="205.74" y2="86.36" width="0.1524" layer="91"/>
<pinref part="CN1" gate="G$1" pin="1C"/>
<label x="160.02" y="111.76" size="1.27" layer="95"/>
<junction x="195.58" y="111.76"/>
<pinref part="CN3" gate="G$1" pin="S4"/>
<pinref part="CN3" gate="G$1" pin="S14"/>
<pinref part="R4" gate="G$1" pin="1"/>
<wire x1="88.9" y1="149.86" x2="83.82" y2="149.86" width="0.1524" layer="91"/>
<wire x1="83.82" y1="149.86" x2="83.82" y2="134.62" width="0.1524" layer="91"/>
<junction x="83.82" y="134.62"/>
</segment>
</net>
<net name="BREAK" class="0">
<segment>
<label x="50.8" y="132.08" size="1.27" layer="95"/>
<wire x1="43.18" y1="132.08" x2="86.36" y2="132.08" width="0.1524" layer="91"/>
<wire x1="86.36" y1="132.08" x2="119.38" y2="132.08" width="0.1524" layer="91"/>
<wire x1="119.38" y1="132.08" x2="119.38" y2="114.3" width="0.1524" layer="91"/>
<wire x1="119.38" y1="114.3" x2="193.04" y2="114.3" width="0.1524" layer="91"/>
<wire x1="193.04" y1="114.3" x2="205.74" y2="114.3" width="0.1524" layer="91"/>
<wire x1="193.04" y1="114.3" x2="193.04" y2="88.9" width="0.1524" layer="91"/>
<wire x1="193.04" y1="88.9" x2="205.74" y2="88.9" width="0.1524" layer="91"/>
<pinref part="CN1" gate="G$1" pin="1D"/>
<label x="160.02" y="114.3" size="1.27" layer="95"/>
<junction x="193.04" y="114.3"/>
<pinref part="CN3" gate="G$1" pin="S5"/>
<pinref part="CN3" gate="G$1" pin="S15"/>
<pinref part="R3" gate="G$1" pin="1"/>
<wire x1="88.9" y1="144.78" x2="86.36" y2="144.78" width="0.1524" layer="91"/>
<wire x1="86.36" y1="144.78" x2="86.36" y2="132.08" width="0.1524" layer="91"/>
<junction x="86.36" y="132.08"/>
</segment>
</net>
<net name="CHARGE" class="0">
<segment>
<wire x1="73.66" y1="121.92" x2="43.18" y2="121.92" width="0.1524" layer="91"/>
<wire x1="68.58" y1="116.84" x2="73.66" y2="116.84" width="0.1524" layer="91"/>
<wire x1="73.66" y1="116.84" x2="78.74" y2="116.84" width="0.1524" layer="91"/>
<label x="50.8" y="121.92" size="1.27" layer="95"/>
<wire x1="73.66" y1="116.84" x2="73.66" y2="121.92" width="0.1524" layer="91"/>
<pinref part="CN1" gate="G$1" pin="1G"/>
<junction x="73.66" y="116.84"/>
<pinref part="D1" gate="1" pin="C"/>
<pinref part="D2" gate="1" pin="C"/>
</segment>
</net>
<net name="HEAT.C" class="0">
<segment>
<wire x1="43.18" y1="116.84" x2="63.5" y2="116.84" width="0.1524" layer="91"/>
<label x="50.8" y="116.84" size="1.27" layer="95"/>
<pinref part="CN1" gate="G$1" pin="1I"/>
<pinref part="D1" gate="1" pin="A"/>
</segment>
</net>
<net name="CHARGE_LAMP" class="0">
<segment>
<wire x1="86.36" y1="124.46" x2="88.9" y2="124.46" width="0.1524" layer="91"/>
<wire x1="86.36" y1="116.84" x2="86.36" y2="119.38" width="0.1524" layer="91"/>
<wire x1="86.36" y1="119.38" x2="86.36" y2="124.46" width="0.1524" layer="91"/>
<wire x1="88.9" y1="119.38" x2="86.36" y2="119.38" width="0.1524" layer="91"/>
<wire x1="83.82" y1="116.84" x2="86.36" y2="116.84" width="0.1524" layer="91"/>
<wire x1="86.36" y1="116.84" x2="190.5" y2="116.84" width="0.1524" layer="91"/>
<wire x1="190.5" y1="116.84" x2="205.74" y2="116.84" width="0.1524" layer="91"/>
<wire x1="190.5" y1="116.84" x2="190.5" y2="91.44" width="0.1524" layer="91"/>
<wire x1="190.5" y1="91.44" x2="205.74" y2="91.44" width="0.1524" layer="91"/>
<pinref part="R1" gate="G$1" pin="1"/>
<pinref part="R2" gate="G$1" pin="1"/>
<label x="160.02" y="116.84" size="1.27" layer="95"/>
<junction x="86.36" y="116.84"/>
<junction x="86.36" y="119.38"/>
<junction x="190.5" y="116.84"/>
<pinref part="CN3" gate="G$1" pin="S6"/>
<pinref part="CN3" gate="G$1" pin="S16"/>
<pinref part="D2" gate="1" pin="A"/>
</segment>
</net>
<net name="AIR_BAG" class="0">
<segment>
<wire x1="43.18" y1="129.54" x2="60.96" y2="129.54" width="0.1524" layer="91"/>
<label x="50.8" y="129.54" size="1.27" layer="95"/>
<pinref part="CN1" gate="G$1" pin="1E"/>
</segment>
</net>
<net name="RETRACT" class="0">
<segment>
<wire x1="43.18" y1="124.46" x2="60.96" y2="124.46" width="0.1524" layer="91"/>
<label x="50.8" y="124.46" size="1.27" layer="95"/>
<pinref part="CN1" gate="G$1" pin="1F"/>
</segment>
</net>
<net name="TM" class="0">
<segment>
<wire x1="43.18" y1="119.38" x2="60.96" y2="119.38" width="0.1524" layer="91"/>
<label x="50.8" y="119.38" size="1.27" layer="95"/>
<pinref part="CN1" gate="G$1" pin="1H"/>
</segment>
</net>
<net name="HOLD" class="0">
<segment>
<wire x1="43.18" y1="114.3" x2="60.96" y2="114.3" width="0.1524" layer="91"/>
<label x="50.8" y="114.3" size="1.27" layer="95"/>
<pinref part="CN1" gate="G$1" pin="1J"/>
</segment>
</net>
<net name="ABS" class="0">
<segment>
<wire x1="43.18" y1="111.76" x2="60.96" y2="111.76" width="0.1524" layer="91"/>
<label x="50.8" y="111.76" size="1.27" layer="95"/>
<pinref part="CN1" gate="G$1" pin="1K"/>
</segment>
</net>
<net name="WASHER" class="0">
<segment>
<wire x1="43.18" y1="109.22" x2="60.96" y2="109.22" width="0.1524" layer="91"/>
<label x="50.8" y="109.22" size="1.27" layer="95"/>
<pinref part="CN1" gate="G$1" pin="1L"/>
</segment>
</net>
<net name="IG1" class="0">
<segment>
<pinref part="R2" gate="G$1" pin="2"/>
<wire x1="99.06" y1="124.46" x2="104.14" y2="124.46" width="0.1524" layer="91"/>
<wire x1="104.14" y1="124.46" x2="104.14" y2="127" width="0.1524" layer="91"/>
<pinref part="SUPPLY6" gate="G$2" pin="IG1"/>
<wire x1="104.14" y1="119.38" x2="104.14" y2="124.46" width="0.1524" layer="91"/>
<wire x1="99.06" y1="119.38" x2="104.14" y2="119.38" width="0.1524" layer="91"/>
<pinref part="R1" gate="G$1" pin="2"/>
<junction x="104.14" y="124.46"/>
</segment>
<segment>
<pinref part="SUPPLY5" gate="G$2" pin="IG1"/>
<wire x1="73.66" y1="58.42" x2="73.66" y2="55.88" width="0.1524" layer="91"/>
<pinref part="CN2" gate="G$1" pin="2K"/>
<wire x1="43.18" y1="55.88" x2="73.66" y2="55.88" width="0.1524" layer="91"/>
<label x="50.8" y="55.88" size="1.27" layer="95"/>
</segment>
<segment>
<pinref part="SUPPLY4" gate="G$2" pin="IG1"/>
<wire x1="190.5" y1="73.66" x2="190.5" y2="71.12" width="0.1524" layer="91"/>
<wire x1="190.5" y1="71.12" x2="205.74" y2="71.12" width="0.1524" layer="91"/>
<pinref part="CN3" gate="G$1" pin="P3"/>
</segment>
<segment>
<pinref part="SUPPLY7" gate="G$2" pin="IG1"/>
<wire x1="104.14" y1="157.48" x2="104.14" y2="154.94" width="0.1524" layer="91"/>
<wire x1="104.14" y1="154.94" x2="104.14" y2="149.86" width="0.1524" layer="91"/>
<wire x1="104.14" y1="149.86" x2="104.14" y2="144.78" width="0.1524" layer="91"/>
<wire x1="104.14" y1="144.78" x2="99.06" y2="144.78" width="0.1524" layer="91"/>
<pinref part="R3" gate="G$1" pin="2"/>
<pinref part="R4" gate="G$1" pin="2"/>
<wire x1="99.06" y1="149.86" x2="104.14" y2="149.86" width="0.1524" layer="91"/>
<junction x="104.14" y="149.86"/>
<pinref part="R5" gate="G$1" pin="2"/>
<wire x1="99.06" y1="154.94" x2="104.14" y2="154.94" width="0.1524" layer="91"/>
<junction x="104.14" y="154.94"/>
</segment>
</net>
</nets>
</sheet>
</sheets>
</schematic>
</drawing>
<compatibility>
<note version="8.2" severity="warning">
Since Version 8.2, EAGLE supports online libraries. The ids
of those online libraries will not be understood (or retained)
with this version.
</note>
<note version="8.3" severity="warning">
Since Version 8.3, EAGLE supports URNs for individual library
assets (packages, symbols, and devices). The URNs of those assets
will not be understood (or retained) with this version.
</note>
<note version="8.3" severity="warning">
Since Version 8.3, EAGLE supports the association of 3D packages
with devices in libraries, schematics, and board files. Those 3D
packages will not be understood (or retained) with this version.
</note>
<note version="8.4" severity="warning">
Since Version 8.4, EAGLE supports properties for SPICE simulation. 
Probes in schematics and SPICE mapping objects found in parts and library devices
will not be understood with this version. Update EAGLE to the latest version
for full support of SPICE simulation. 
</note>
<note version="9.7" minversion="9.7.0" severity="warning">
Since Version 9.7.0 text objects can use custom true type fonts,
which will not be processed correctly with this version.
</note>
</compatibility>
</eagle>
